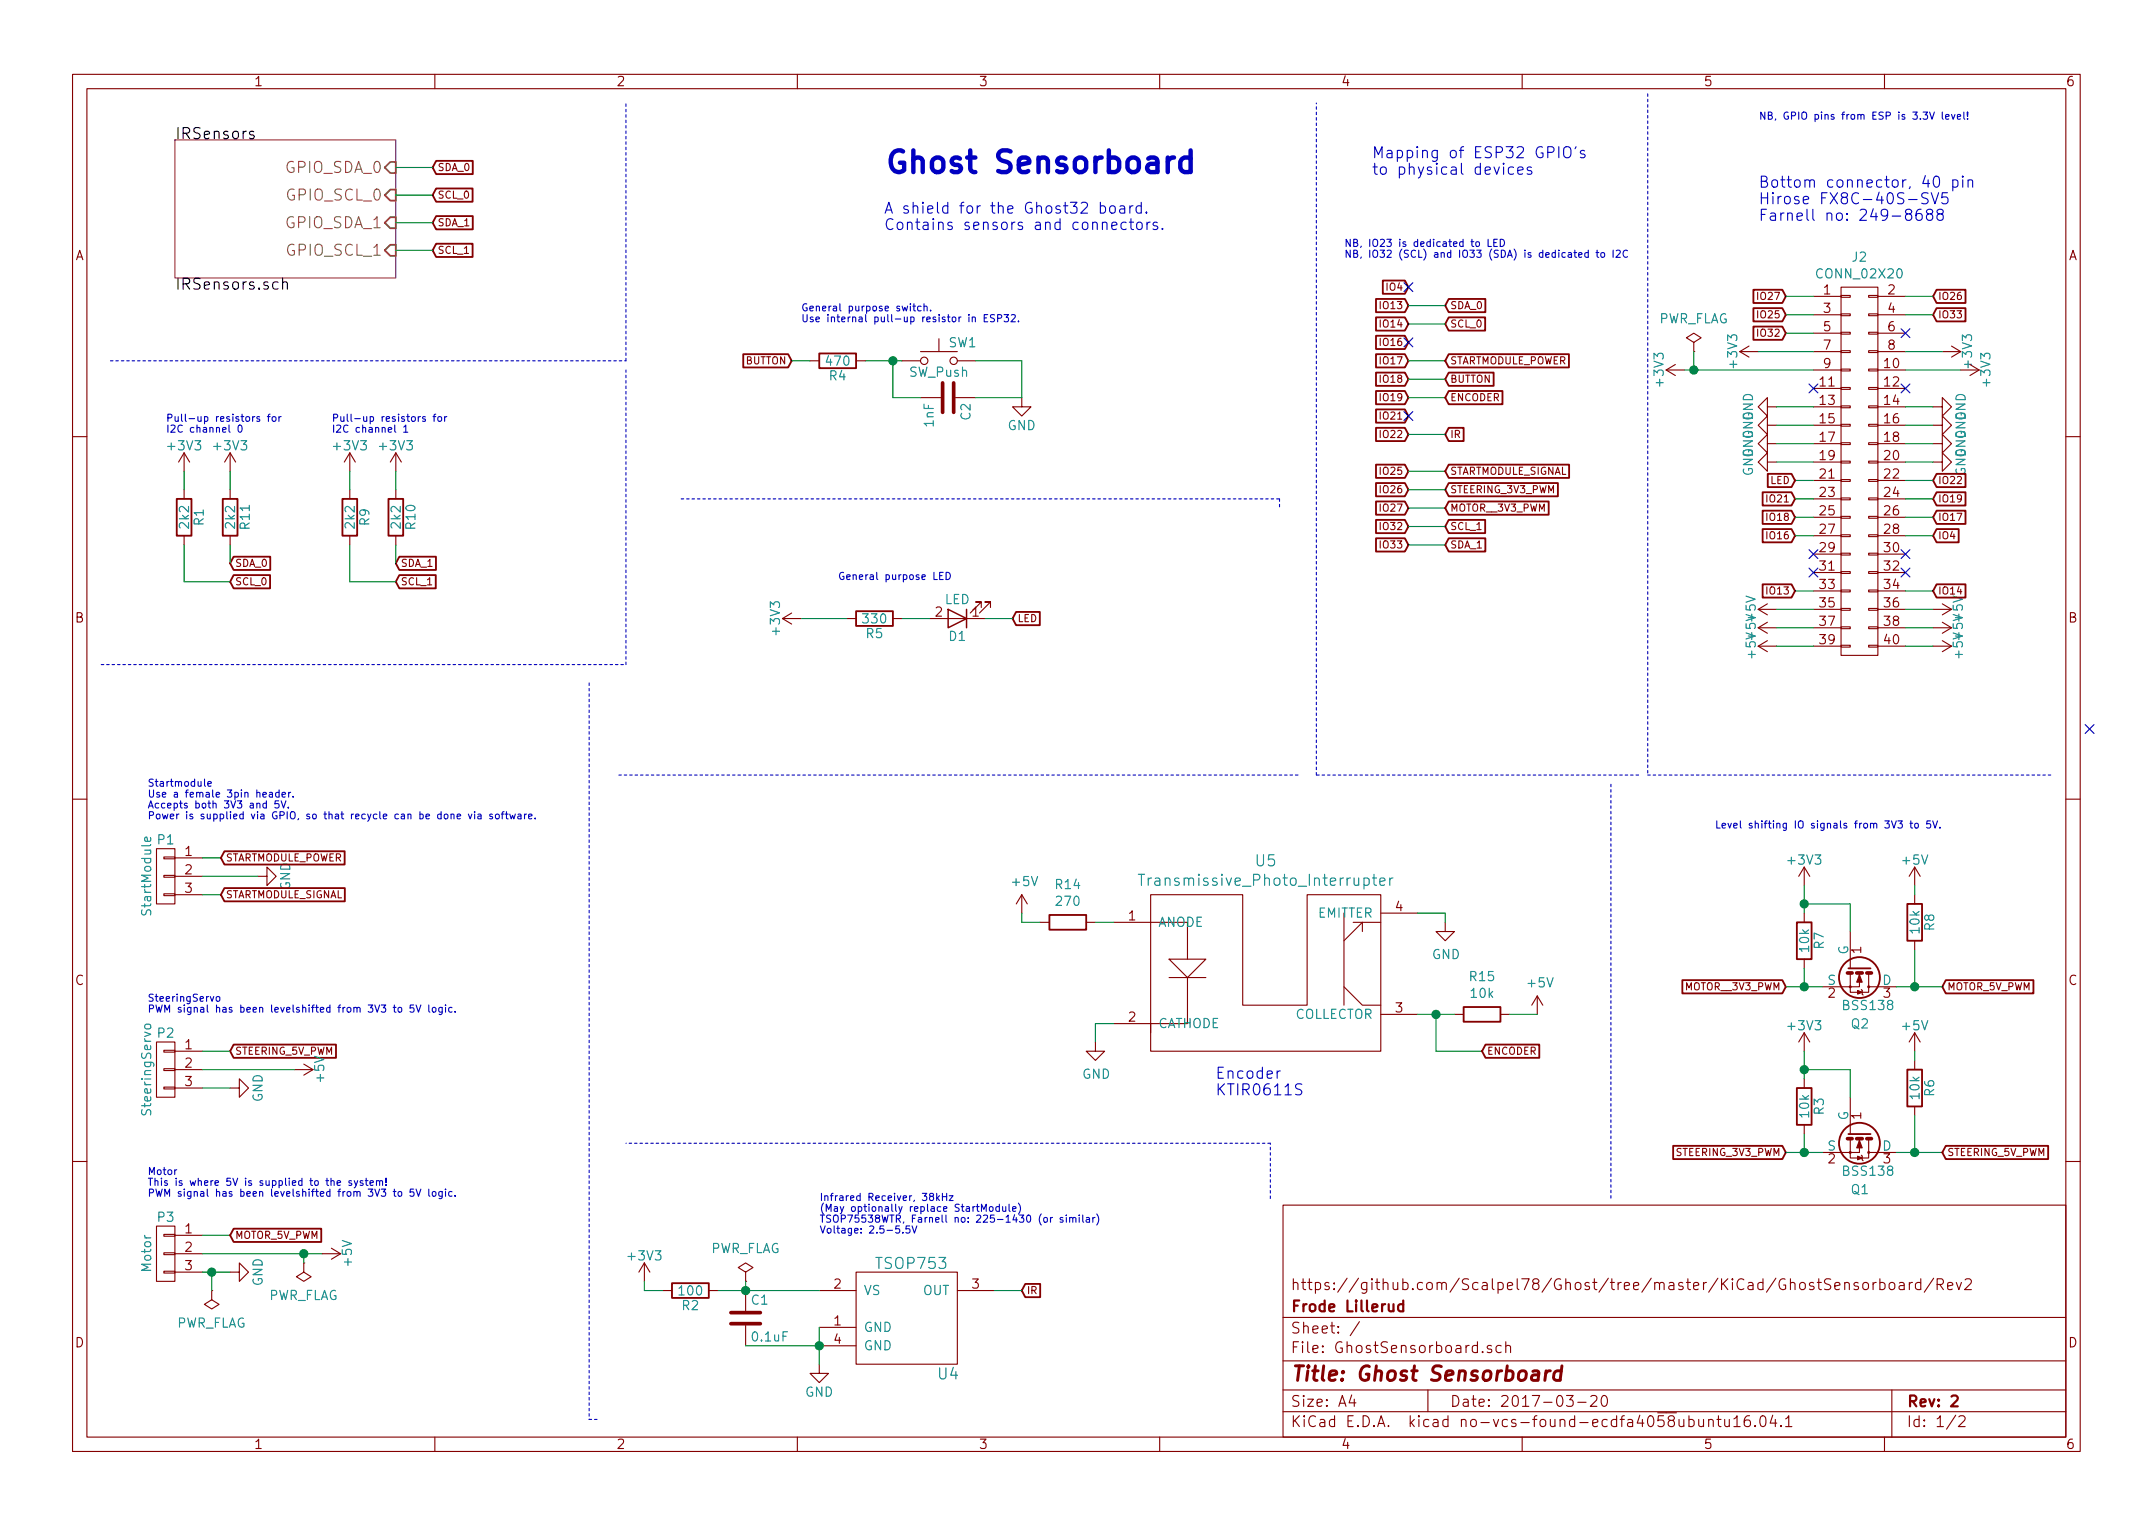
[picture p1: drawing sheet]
EESchema Schematic File Version 4
LIBS:GhostSensorboard-cache
EELAYER 26 0
EELAYER END
$Descr A4 11693 8268
encoding utf-8
Sheet 1 2
Title "Ghost Sensorboard"
Date "2017-03-20"
Rev "2"
Comp "Frode Lillerud"
Comment1 "https://github.com/Scalpel78/Ghost/tree/master/KiCad/GhostSensorboard/Rev2"
Comment2 ""
Comment3 ""
Comment4 ""
$EndDescr
Text Notes 4800 950  0    118  ~ 24
Ghost Sensorboard
Text Notes 4800 1250 0    59   ~ 0
A shield for the Ghost32 board.\nContains sensors and connectors.
$Comp
L GhostSensorboard-rescue:BSS138-RESCUE-GhostSensorboard Q1
U 1 1
P 10100 6150
F 0 "Q1" V 10400 6100 50  0000 L CNN
F 1 "BSS138" V 10300 6050 50  0000 L CNN
F 2 "TO_SOT_Packages_SMD:SOT-23" H 10300 6075 50  0001 L CIN
F 3 "" H 10100 6150 50  0000 L CNN
	1    10100 6150
	0    1    1    0   
$EndComp
$Comp
L GhostSensorboard-rescue:R-RESCUE-GhostSensorboard R3
U 1 1
P 9800 6000
F 0 "R3" V 9880 6000 50  0000 C CNN
F 1 "10k" V 9800 6000 50  0000 C CNN
F 2 "Resistors_SMD:R_0402" V 9730 6000 50  0001 C CNN
F 3 "" H 9800 6000 50  0000 C CNN
	1    9800 6000
	1    0    0    -1  
$EndComp
$Comp
L GhostSensorboard-rescue:R-RESCUE-GhostSensorboard R6
U 1 1
P 10400 5900
F 0 "R6" V 10480 5900 50  0000 C CNN
F 1 "10k" V 10400 5900 50  0000 C CNN
F 2 "Resistors_SMD:R_0402" V 10330 5900 50  0001 C CNN
F 3 "" H 10400 5900 50  0000 C CNN
	1    10400 5900
	1    0    0    -1  
$EndComp
Text GLabel 9700 6250 0    39   Input ~ 0
STEERING_3V3_PWM
$Comp
L GhostSensorboard-rescue:+3V3-RESCUE-GhostSensorboard #PWR01
U 1 1
P 9800 5700
F 0 "#PWR01" H 9800 5550 50  0001 C CNN
F 1 "+3V3" H 9800 5840 50  0000 C CNN
F 2 "" H 9800 5700 50  0000 C CNN
F 3 "" H 9800 5700 50  0000 C CNN
	1    9800 5700
	1    0    0    -1  
$EndComp
$Comp
L GhostSensorboard-rescue:+5V-RESCUE-GhostSensorboard #PWR02
U 1 1
P 10400 5700
F 0 "#PWR02" H 10400 5550 50  0001 C CNN
F 1 "+5V" H 10400 5840 50  0000 C CNN
F 2 "" H 10400 5700 50  0000 C CNN
F 3 "" H 10400 5700 50  0000 C CNN
	1    10400 5700
	1    0    0    -1  
$EndComp
$Comp
L GhostSensorboard-rescue:CONN_01X03-RESCUE-GhostSensorboard P2
U 1 1
P 900 5800
F 0 "P2" H 900 6000 50  0000 C CNN
F 1 "SteeringServo" V 1000 5800 50  0000 C CNN
F 2 "Pin_Headers:Pin_Header_Straight_1x03_Pitch2.54mm" H 900 5800 50  0001 C CNN
F 3 "" H 900 5800 50  0000 C CNN
	1    900  5800
	-1   0    0    -1  
$EndComp
Text Notes 10700 650  2    39   ~ 0
NB, GPIO pins from ESP is 3.3V level!
Text GLabel 1250 5700 2    39   Input ~ 0
STEERING_5V_PWM
$Comp
L GhostSensorboard-rescue:+5V-RESCUE-GhostSensorboard #PWR03
U 1 1
P 1600 5800
F 0 "#PWR03" H 1600 5650 50  0001 C CNN
F 1 "+5V" H 1600 5940 50  0000 C CNN
F 2 "" H 1600 5800 50  0000 C CNN
F 3 "" H 1600 5800 50  0000 C CNN
	1    1600 5800
	0    1    1    0   
$EndComp
$Comp
L GhostSensorboard-rescue:GND-RESCUE-GhostSensorboard #PWR04
U 1 1
P 1250 5900
F 0 "#PWR04" H 1250 5650 50  0001 C CNN
F 1 "GND" H 1250 5750 50  0000 C CNN
F 2 "" H 1250 5900 50  0000 C CNN
F 3 "" H 1250 5900 50  0000 C CNN
	1    1250 5900
	0    -1   -1   0   
$EndComp
Text Notes 800  4450 0    39   ~ 0
Startmodule\nUse a female 3pin header.\nAccepts both 3V3 and 5V.\nPower is supplied via GPIO, so that recycle can be done via software.
Wire Notes Line
	8950 500  8950 4200
Wire Notes Line
	8950 4200 11150 4200
Wire Wire Line
	9700 6250 9800 6250
Wire Wire Line
	9800 6150 9800 6250
Connection ~ 9800 6250
Wire Wire Line
	10300 6250 10400 6250
Wire Wire Line
	10400 6050 10400 6250
Connection ~ 10400 6250
Wire Wire Line
	10050 5950 10050 5800
Wire Wire Line
	10050 5800 9800 5800
Wire Wire Line
	9800 5700 9800 5800
Connection ~ 9800 5800
Wire Wire Line
	10400 5700 10400 5750
Text Notes 800  5500 0    39   ~ 0
SteeringServo\nPWM signal has been levelshifted from 3V3 to 5V logic.
$Comp
L GhostSensorboard-rescue:CONN_01X03-RESCUE-GhostSensorboard P1
U 1 1
P 900 4750
F 0 "P1" H 900 4950 50  0000 C CNN
F 1 "StartModule" V 1000 4750 50  0000 C CNN
F 2 "Pin_Headers:Pin_Header_Straight_1x03_Pitch2.54mm" H 900 4750 50  0001 C CNN
F 3 "" H 900 4750 50  0000 C CNN
	1    900  4750
	-1   0    0    -1  
$EndComp
$Comp
L GhostSensorboard-rescue:GND-RESCUE-GhostSensorboard #PWR05
U 1 1
P 1400 4750
F 0 "#PWR05" H 1400 4500 50  0001 C CNN
F 1 "GND" H 1400 4600 50  0000 C CNN
F 2 "" H 1400 4750 50  0000 C CNN
F 3 "" H 1400 4750 50  0000 C CNN
	1    1400 4750
	0    -1   -1   0   
$EndComp
Wire Wire Line
	1100 4650 1200 4650
Wire Wire Line
	1100 4750 1400 4750
Wire Wire Line
	1100 4850 1200 4850
Wire Wire Line
	1250 5700 1100 5700
Wire Wire Line
	1100 5800 1600 5800
Wire Wire Line
	1250 5900 1100 5900
$Comp
L GhostSensorboard-rescue:CONN_01X03-RESCUE-GhostSensorboard P3
U 1 1
P 900 6800
F 0 "P3" H 900 7000 50  0000 C CNN
F 1 "Motor" V 1000 6800 50  0000 C CNN
F 2 "Pin_Headers:Pin_Header_Straight_1x03_Pitch2.54mm" H 900 6800 50  0001 C CNN
F 3 "" H 900 6800 50  0000 C CNN
	1    900  6800
	-1   0    0    -1  
$EndComp
$Comp
L GhostSensorboard-rescue:GND-RESCUE-GhostSensorboard #PWR06
U 1 1
P 1250 6900
F 0 "#PWR06" H 1250 6650 50  0001 C CNN
F 1 "GND" H 1250 6750 50  0000 C CNN
F 2 "" H 1250 6900 50  0000 C CNN
F 3 "" H 1250 6900 50  0000 C CNN
	1    1250 6900
	0    -1   -1   0   
$EndComp
Text Notes 800  6500 0    39   ~ 0
Motor\nThis is where 5V is supplied to the system!\nPWM signal has been levelshifted from 3V3 to 5V logic.
Wire Wire Line
	1250 6700 1100 6700
Wire Wire Line
	1100 6800 1650 6800
Wire Wire Line
	1100 6900 1150 6900
$Comp
L GhostSensorboard-rescue:BSS138-RESCUE-GhostSensorboard Q2
U 1 1
P 10100 5250
F 0 "Q2" V 10400 5200 50  0000 L CNN
F 1 "BSS138" V 10300 5150 50  0000 L CNN
F 2 "TO_SOT_Packages_SMD:SOT-23" H 10300 5175 50  0001 L CIN
F 3 "" H 10100 5250 50  0000 L CNN
	1    10100 5250
	0    1    1    0   
$EndComp
$Comp
L GhostSensorboard-rescue:R-RESCUE-GhostSensorboard R7
U 1 1
P 9800 5100
F 0 "R7" V 9880 5100 50  0000 C CNN
F 1 "10k" V 9800 5100 50  0000 C CNN
F 2 "Resistors_SMD:R_0402" V 9730 5100 50  0001 C CNN
F 3 "" H 9800 5100 50  0000 C CNN
	1    9800 5100
	1    0    0    -1  
$EndComp
$Comp
L GhostSensorboard-rescue:R-RESCUE-GhostSensorboard R8
U 1 1
P 10400 5000
F 0 "R8" V 10480 5000 50  0000 C CNN
F 1 "10k" V 10400 5000 50  0000 C CNN
F 2 "Resistors_SMD:R_0402" V 10330 5000 50  0001 C CNN
F 3 "" H 10400 5000 50  0000 C CNN
	1    10400 5000
	1    0    0    -1  
$EndComp
Text GLabel 9700 5350 0    39   Input ~ 0
MOTOR__3V3_PWM
Text GLabel 10550 5350 2    39   Input ~ 0
MOTOR_5V_PWM
$Comp
L GhostSensorboard-rescue:+3V3-RESCUE-GhostSensorboard #PWR07
U 1 1
P 9800 4800
F 0 "#PWR07" H 9800 4650 50  0001 C CNN
F 1 "+3V3" H 9800 4940 50  0000 C CNN
F 2 "" H 9800 4800 50  0000 C CNN
F 3 "" H 9800 4800 50  0000 C CNN
	1    9800 4800
	1    0    0    -1  
$EndComp
$Comp
L GhostSensorboard-rescue:+5V-RESCUE-GhostSensorboard #PWR08
U 1 1
P 10400 4800
F 0 "#PWR08" H 10400 4650 50  0001 C CNN
F 1 "+5V" H 10400 4940 50  0000 C CNN
F 2 "" H 10400 4800 50  0000 C CNN
F 3 "" H 10400 4800 50  0000 C CNN
	1    10400 4800
	1    0    0    -1  
$EndComp
Wire Wire Line
	9700 5350 9800 5350
Wire Wire Line
	9800 5250 9800 5350
Connection ~ 9800 5350
Wire Wire Line
	10300 5350 10400 5350
Wire Wire Line
	10400 5150 10400 5350
Connection ~ 10400 5350
Wire Wire Line
	10050 5050 10050 4900
Wire Wire Line
	10050 4900 9800 4900
Wire Wire Line
	9800 4800 9800 4900
Connection ~ 9800 4900
Wire Wire Line
	10400 4800 10400 4850
Text Notes 10550 4500 2    39   ~ 0
Level shifting IO signals from 3V3 to 5V.
Text GLabel 1200 4850 2    39   Input ~ 0
STARTMODULE_SIGNAL
$Comp
L GhostSensorboard-rescue:SW_Push-RESCUE-GhostSensorboard SW1
U 1 1
P 5100 1950
F 0 "SW1" H 5150 2050 50  0000 L CNN
F 1 "SW_Push" H 5100 1890 50  0000 C CNN
F 2 "Buttons_Switches_SMD:SW_SPST_EVQP2" H 5100 2150 50  0001 C CNN
F 3 "" H 5100 2150 50  0000 C CNN
	1    5100 1950
	1    0    0    -1  
$EndComp
Text GLabel 4300 1950 0    39   Input ~ 0
BUTTON
$Comp
L GhostSensorboard-rescue:GND-RESCUE-GhostSensorboard #PWR09
U 1 1
P 5550 2150
F 0 "#PWR09" H 5550 1900 50  0001 C CNN
F 1 "GND" H 5550 2000 50  0000 C CNN
F 2 "" H 5550 2150 50  0000 C CNN
F 3 "" H 5550 2150 50  0000 C CNN
	1    5550 2150
	1    0    0    -1  
$EndComp
Wire Wire Line
	4700 1950 4850 1950
Wire Wire Line
	5550 1950 5550 2150
Text Notes 4350 1750 0    39   ~ 0
General purpose switch.\nUse internal pull-up resistor in ESP32.
$Comp
L GhostSensorboard-rescue:PWR_FLAG-RESCUE-GhostSensorboard #FLG010
U 1 1
P 1650 6850
F 0 "#FLG010" H 1650 6945 50  0001 C CNN
F 1 "PWR_FLAG" H 1650 7030 50  0000 C CNN
F 2 "" H 1650 6850 50  0000 C CNN
F 3 "" H 1650 6850 50  0000 C CNN
	1    1650 6850
	-1   0    0    1   
$EndComp
$Comp
L GhostSensorboard-rescue:PWR_FLAG-RESCUE-GhostSensorboard #FLG011
U 1 1
P 1150 7000
F 0 "#FLG011" H 1150 7095 50  0001 C CNN
F 1 "PWR_FLAG" H 1150 7180 50  0000 C CNN
F 2 "" H 1150 7000 50  0000 C CNN
F 3 "" H 1150 7000 50  0000 C CNN
	1    1150 7000
	-1   0    0    1   
$EndComp
$Comp
L NorBot:TSOP753 U4
U 1 1
P 4900 7100
F 0 "U4" H 5150 6750 60  0000 C CNN
F 1 "TSOP753" H 4950 7350 60  0000 C CNN
F 2 "NorBotKiCadFootprints:TSOP75x" H 4850 7250 60  0001 C CNN
F 3 "" H 4850 7250 60  0001 C CNN
	1    4900 7100
	1    0    0    -1  
$EndComp
$Comp
L GhostSensorboard-rescue:C-RESCUE-GhostSensorboard C1
U 1 1
P 4050 7150
F 0 "C1" H 4075 7250 50  0000 L CNN
F 1 "0.1uF" H 4075 7050 50  0000 L CNN
F 2 "Capacitors_SMD:C_0603" H 4088 7000 50  0001 C CNN
F 3 "" H 4050 7150 50  0000 C CNN
	1    4050 7150
	1    0    0    -1  
$EndComp
$Comp
L GhostSensorboard-rescue:R-RESCUE-GhostSensorboard R2
U 1 1
P 3750 7000
F 0 "R2" V 3830 7000 50  0000 C CNN
F 1 "100" V 3750 7000 50  0000 C CNN
F 2 "Resistors_SMD:R_0402" V 3680 7000 50  0001 C CNN
F 3 "" H 3750 7000 50  0000 C CNN
	1    3750 7000
	0    1    1    0   
$EndComp
$Comp
L GhostSensorboard-rescue:+3V3-RESCUE-GhostSensorboard #PWR012
U 1 1
P 3500 6950
F 0 "#PWR012" H 3500 6800 50  0001 C CNN
F 1 "+3V3" H 3500 7090 50  0000 C CNN
F 2 "" H 3500 6950 50  0000 C CNN
F 3 "" H 3500 6950 50  0000 C CNN
	1    3500 6950
	1    0    0    -1  
$EndComp
Wire Wire Line
	3500 6950 3500 7000
Wire Wire Line
	3900 7000 4050 7000
Connection ~ 4050 7000
Text GLabel 5550 7000 2    39   Input ~ 0
IR
Wire Wire Line
	5550 7000 5400 7000
Wire Wire Line
	3500 7000 3600 7000
Text Notes 4450 6700 0    39   ~ 0
Infrared Receiver, 38kHz\n(May optionally replace StartModule)\nTSOP75538WTR, Farnell no: 225-1430 (or similar)\nVoltage: 2.5-5.5V
Text GLabel 2150 3050 2    39   Input ~ 0
SDA_1
Text GLabel 2150 3150 2    39   Input ~ 0
SCL_1
$Comp
L GhostSensorboard-rescue:+3V3-RESCUE-GhostSensorboard #PWR013
U 1 1
P 1900 2550
F 0 "#PWR013" H 1900 2400 50  0001 C CNN
F 1 "+3V3" H 1900 2690 50  0000 C CNN
F 2 "" H 1900 2550 50  0000 C CNN
F 3 "" H 1900 2550 50  0000 C CNN
	1    1900 2550
	1    0    0    -1  
$EndComp
$Comp
L GhostSensorboard-rescue:R-RESCUE-GhostSensorboard R9
U 1 1
P 1900 2800
F 0 "R9" V 1980 2800 50  0000 C CNN
F 1 "2k2" V 1900 2800 50  0000 C CNN
F 2 "Resistors_SMD:R_0402" V 1830 2800 50  0001 C CNN
F 3 "" H 1900 2800 50  0000 C CNN
	1    1900 2800
	1    0    0    -1  
$EndComp
$Comp
L GhostSensorboard-rescue:R-RESCUE-GhostSensorboard R10
U 1 1
P 2150 2800
F 0 "R10" V 2230 2800 50  0000 C CNN
F 1 "2k2" V 2150 2800 50  0000 C CNN
F 2 "Resistors_SMD:R_0402" V 2080 2800 50  0001 C CNN
F 3 "" H 2150 2800 50  0000 C CNN
	1    2150 2800
	1    0    0    -1  
$EndComp
$Comp
L GhostSensorboard-rescue:+3V3-RESCUE-GhostSensorboard #PWR014
U 1 1
P 2150 2550
F 0 "#PWR014" H 2150 2400 50  0001 C CNN
F 1 "+3V3" H 2150 2690 50  0000 C CNN
F 2 "" H 2150 2550 50  0000 C CNN
F 3 "" H 2150 2550 50  0000 C CNN
	1    2150 2550
	1    0    0    -1  
$EndComp
Wire Wire Line
	2150 3050 2150 2950
Wire Wire Line
	2150 2650 2150 2550
Wire Wire Line
	1900 2550 1900 2650
Wire Wire Line
	1900 2950 1900 3150
Wire Wire Line
	1900 3150 2150 3150
Text Notes 1800 2350 0    39   ~ 0
Pull-up resistors for \nI2C channel 1
$Comp
L GhostSensorboard-rescue:LED-RESCUE-GhostSensorboard D1
U 1 1
P 5200 3350
F 0 "D1" H 5200 3450 50  0000 C CNN
F 1 "LED" H 5200 3250 50  0000 C CNN
F 2 "LEDs:LED_0805" H 5200 3350 50  0001 C CNN
F 3 "" H 5200 3350 50  0000 C CNN
	1    5200 3350
	-1   0    0    1   
$EndComp
$Comp
L GhostSensorboard-rescue:R-RESCUE-GhostSensorboard R5
U 1 1
P 4750 3350
F 0 "R5" V 4830 3350 50  0000 C CNN
F 1 "330" V 4750 3350 50  0000 C CNN
F 2 "Resistors_SMD:R_0402" V 4680 3350 50  0001 C CNN
F 3 "" H 4750 3350 50  0000 C CNN
	1    4750 3350
	0    1    1    0   
$EndComp
Text GLabel 5500 3350 2    39   Input ~ 0
LED
Wire Wire Line
	5500 3350 5350 3350
Text Notes 4550 3150 0    39   ~ 0
General purpose LED
Wire Wire Line
	5050 3350 4900 3350
Wire Wire Line
	4600 3350 4350 3350
$Comp
L GhostSensorboard-rescue:C-RESCUE-GhostSensorboard C2
U 1 1
P 5150 2150
F 0 "C2" H 5175 2250 50  0000 L CNN
F 1 "1nF" H 5175 2050 50  0000 L CNN
F 2 "Capacitors_SMD:C_0603" H 5188 2000 50  0001 C CNN
F 3 "" H 5150 2150 50  0000 C CNN
	1    5150 2150
	0    1    1    0   
$EndComp
Wire Wire Line
	5000 2150 4850 2150
Wire Wire Line
	4850 2150 4850 1950
Connection ~ 4850 1950
$Comp
L GhostSensorboard-rescue:R-RESCUE-GhostSensorboard R4
U 1 1
P 4550 1950
F 0 "R4" V 4630 1950 50  0000 C CNN
F 1 "470" V 4550 1950 50  0000 C CNN
F 2 "Resistors_SMD:R_0402" V 4480 1950 50  0001 C CNN
F 3 "" H 4550 1950 50  0000 C CNN
	1    4550 1950
	0    1    1    0   
$EndComp
Wire Wire Line
	5550 2150 5300 2150
Wire Wire Line
	5550 1950 5300 1950
Wire Wire Line
	4400 1950 4300 1950
$Comp
L GhostSensorboard-rescue:GND-RESCUE-GhostSensorboard #PWR015
U 1 1
P 4450 7400
F 0 "#PWR015" H 4450 7150 50  0001 C CNN
F 1 "GND" H 4450 7250 50  0000 C CNN
F 2 "" H 4450 7400 50  0000 C CNN
F 3 "" H 4450 7400 50  0000 C CNN
	1    4450 7400
	1    0    0    -1  
$EndComp
Wire Wire Line
	4450 7200 4450 7300
Connection ~ 4450 7300
Wire Wire Line
	4050 7300 4450 7300
Wire Wire Line
	1150 7000 1150 6900
Connection ~ 1150 6900
Wire Wire Line
	1650 6850 1650 6800
Connection ~ 1650 6800
$Comp
L GhostSensorboard-rescue:PWR_FLAG-RESCUE-GhostSensorboard #FLG016
U 1 1
P 4050 6950
F 0 "#FLG016" H 4050 7045 50  0001 C CNN
F 1 "PWR_FLAG" H 4050 7130 50  0000 C CNN
F 2 "" H 4050 6950 50  0000 C CNN
F 3 "" H 4050 6950 50  0000 C CNN
	1    4050 6950
	1    0    0    -1  
$EndComp
Wire Wire Line
	4050 6950 4050 7000
NoConn ~ 11350 3950
Text GLabel 1200 4650 2    39   Input ~ 0
STARTMODULE_POWER
$Sheet
S 950  750  1200 750 
U 58C865A6
F0 "IRSensors" 60
F1 "IRSensors.sch" 60
F2 "GPIO_SDA_0" I R 2150 900 60 
F3 "GPIO_SCL_0" I R 2150 1050 60 
F4 "GPIO_SDA_1" I R 2150 1200 60 
F5 "GPIO_SCL_1" I R 2150 1350 60 
$EndSheet
Text GLabel 2350 900  2    39   Input ~ 0
SDA_0
Text GLabel 2350 1050 2    39   Input ~ 0
SCL_0
Text GLabel 2350 1350 2    39   Input ~ 0
SCL_1
Text GLabel 2350 1200 2    39   Input ~ 0
SDA_1
Wire Wire Line
	2350 900  2150 900 
Wire Wire Line
	2150 1050 2350 1050
Wire Wire Line
	2350 1200 2150 1200
Wire Wire Line
	2150 1350 2350 1350
Text GLabel 1250 3050 2    39   Input ~ 0
SDA_0
Text GLabel 1250 3150 2    39   Input ~ 0
SCL_0
$Comp
L GhostSensorboard-rescue:+3V3-RESCUE-GhostSensorboard #PWR017
U 1 1
P 1000 2550
F 0 "#PWR017" H 1000 2400 50  0001 C CNN
F 1 "+3V3" H 1000 2690 50  0000 C CNN
F 2 "" H 1000 2550 50  0000 C CNN
F 3 "" H 1000 2550 50  0000 C CNN
	1    1000 2550
	1    0    0    -1  
$EndComp
$Comp
L GhostSensorboard-rescue:R-RESCUE-GhostSensorboard R1
U 1 1
P 1000 2800
F 0 "R1" V 1080 2800 50  0000 C CNN
F 1 "2k2" V 1000 2800 50  0000 C CNN
F 2 "Resistors_SMD:R_0402" V 930 2800 50  0001 C CNN
F 3 "" H 1000 2800 50  0000 C CNN
	1    1000 2800
	1    0    0    -1  
$EndComp
$Comp
L GhostSensorboard-rescue:R-RESCUE-GhostSensorboard R11
U 1 1
P 1250 2800
F 0 "R11" V 1330 2800 50  0000 C CNN
F 1 "2k2" V 1250 2800 50  0000 C CNN
F 2 "Resistors_SMD:R_0402" V 1180 2800 50  0001 C CNN
F 3 "" H 1250 2800 50  0000 C CNN
	1    1250 2800
	1    0    0    -1  
$EndComp
$Comp
L GhostSensorboard-rescue:+3V3-RESCUE-GhostSensorboard #PWR018
U 1 1
P 1250 2550
F 0 "#PWR018" H 1250 2400 50  0001 C CNN
F 1 "+3V3" H 1250 2690 50  0000 C CNN
F 2 "" H 1250 2550 50  0000 C CNN
F 3 "" H 1250 2550 50  0000 C CNN
	1    1250 2550
	1    0    0    -1  
$EndComp
Wire Wire Line
	1250 3050 1250 2950
Wire Wire Line
	1250 2650 1250 2550
Wire Wire Line
	1000 2550 1000 2650
Wire Wire Line
	1000 2950 1000 3150
Wire Wire Line
	1000 3150 1250 3150
Text Notes 900  2350 0    39   ~ 0
Pull-up resistors for \nI2C channel 0
$Comp
L GhostSensorboard-rescue:+5V-RESCUE-GhostSensorboard #PWR019
U 1 1
P 1750 6800
F 0 "#PWR019" H 1750 6650 50  0001 C CNN
F 1 "+5V" H 1750 6940 50  0000 C CNN
F 2 "" H 1750 6800 50  0000 C CNN
F 3 "" H 1750 6800 50  0000 C CNN
	1    1750 6800
	0    1    1    0   
$EndComp
Text GLabel 9700 1800 0    39   Input ~ 0
IO32
$Comp
L GhostSensorboard-rescue:CONN_02X20-RESCUE-GhostSensorboard J2
U 1 1
P 10100 2550
F 0 "J2" H 10100 3715 50  0000 C CNN
F 1 "CONN_02X20" H 10100 3624 50  0000 C CNN
F 2 "hrs-fx8c:hrs-fx8c-40s-sv5" H 10100 1600 50  0001 C CNN
F 3 "" H 10100 1600 50  0001 C CNN
	1    10100 2550
	1    0    0    -1  
$EndComp
$Comp
L NorBot:Transmissive_Photo_Interrupter U5
U 1 1
P 6800 5400
F 0 "U5" H 6875 6137 60  0000 C CNN
F 1 "Transmissive_Photo_Interrupter" H 6875 6031 60  0000 C CNN
F 2 "Pin_Headers:Pin_Header_Straight_1x04_Pitch2.54mm" H 6800 5400 60  0001 C CNN
F 3 "" H 6800 5400 60  0000 C CNN
	1    6800 5400
	1    0    0    -1  
$EndComp
$Comp
L GhostSensorboard-rescue:GND-RESCUE-GhostSensorboard #PWR020
U 1 1
P 5950 5650
F 0 "#PWR020" H 5950 5400 50  0001 C CNN
F 1 "GND" H 5955 5477 50  0000 C CNN
F 2 "" H 5950 5650 50  0001 C CNN
F 3 "" H 5950 5650 50  0001 C CNN
	1    5950 5650
	1    0    0    -1  
$EndComp
$Comp
L GhostSensorboard-rescue:+5V-RESCUE-GhostSensorboard #PWR021
U 1 1
P 5550 4950
F 0 "#PWR021" H 5550 4800 50  0001 C CNN
F 1 "+5V" H 5565 5123 50  0000 C CNN
F 2 "" H 5550 4950 50  0001 C CNN
F 3 "" H 5550 4950 50  0001 C CNN
	1    5550 4950
	1    0    0    -1  
$EndComp
$Comp
L GhostSensorboard-rescue:R-RESCUE-GhostSensorboard R14
U 1 1
P 5800 5000
F 0 "R14" V 5593 5000 50  0000 C CNN
F 1 "270" V 5684 5000 50  0000 C CNN
F 2 "Resistors_SMD:R_0402" V 5730 5000 50  0001 C CNN
F 3 "" H 5800 5000 50  0001 C CNN
	1    5800 5000
	0    1    1    0   
$EndComp
$Comp
L GhostSensorboard-rescue:GND-RESCUE-GhostSensorboard #PWR022
U 1 1
P 7850 5000
F 0 "#PWR022" H 7850 4750 50  0001 C CNN
F 1 "GND" H 7855 4827 50  0000 C CNN
F 2 "" H 7850 5000 50  0001 C CNN
F 3 "" H 7850 5000 50  0001 C CNN
	1    7850 5000
	1    0    0    -1  
$EndComp
$Comp
L GhostSensorboard-rescue:R-RESCUE-GhostSensorboard R15
U 1 1
P 8050 5500
F 0 "R15" V 7843 5500 50  0000 C CNN
F 1 "10k" V 7934 5500 50  0000 C CNN
F 2 "Resistors_SMD:R_0402" V 7980 5500 50  0001 C CNN
F 3 "" H 8050 5500 50  0001 C CNN
	1    8050 5500
	0    1    1    0   
$EndComp
$Comp
L GhostSensorboard-rescue:+5V-RESCUE-GhostSensorboard #PWR023
U 1 1
P 8350 5500
F 0 "#PWR023" H 8350 5350 50  0001 C CNN
F 1 "+5V" H 8365 5673 50  0000 C CNN
F 2 "" H 8350 5500 50  0001 C CNN
F 3 "" H 8350 5500 50  0001 C CNN
	1    8350 5500
	1    0    0    -1  
$EndComp
Wire Wire Line
	7700 4950 7850 4950
Wire Wire Line
	7850 4950 7850 5000
Wire Wire Line
	7700 5500 7800 5500
Wire Wire Line
	8200 5500 8350 5500
Wire Wire Line
	8050 5700 7800 5700
Wire Wire Line
	7800 5700 7800 5500
Connection ~ 7800 5500
Wire Wire Line
	6050 5550 5950 5550
Wire Wire Line
	5950 5550 5950 5650
Wire Wire Line
	6050 5000 5950 5000
Wire Wire Line
	5650 5000 5550 5000
Wire Wire Line
	5550 5000 5550 4950
Text Notes 6600 5950 0    60   ~ 0
Encoder\nKTIR0611S
$Comp
L GhostSensorboard-rescue:GND-RESCUE-GhostSensorboard #PWR024
U 1 1
P 9650 2300
F 0 "#PWR024" H 9650 2050 50  0001 C CNN
F 1 "GND" H 9650 2150 50  0000 C CNN
F 2 "" H 9650 2300 50  0000 C CNN
F 3 "" H 9650 2300 50  0000 C CNN
	1    9650 2300
	0    1    1    0   
$EndComp
$Comp
L GhostSensorboard-rescue:+3V3-RESCUE-GhostSensorboard #PWR025
U 1 1
P 9550 1900
F 0 "#PWR025" H 9550 1750 50  0001 C CNN
F 1 "+3V3" H 9550 2040 50  0000 C CNN
F 2 "" H 9550 1900 50  0000 C CNN
F 3 "" H 9550 1900 50  0000 C CNN
	1    9550 1900
	0    -1   -1   0   
$EndComp
$Comp
L GhostSensorboard-rescue:+5V-RESCUE-GhostSensorboard #PWR026
U 1 1
P 9650 3300
F 0 "#PWR026" H 9650 3150 50  0001 C CNN
F 1 "+5V" H 9650 3440 50  0000 C CNN
F 2 "" H 9650 3300 50  0000 C CNN
F 3 "" H 9650 3300 50  0000 C CNN
	1    9650 3300
	0    -1   -1   0   
$EndComp
Text Notes 9550 1200 0    60   ~ 0
Bottom connector, 40 pin\nHirose FX8C-40S-SV5\nFarnell no: 249-8688
$Comp
L GhostSensorboard-rescue:+3V3-RESCUE-GhostSensorboard #PWR027
U 1 1
P 9150 2000
F 0 "#PWR027" H 9150 1850 50  0001 C CNN
F 1 "+3V3" H 9150 2140 50  0000 C CNN
F 2 "" H 9150 2000 50  0000 C CNN
F 3 "" H 9150 2000 50  0000 C CNN
	1    9150 2000
	0    -1   -1   0   
$EndComp
$Comp
L GhostSensorboard-rescue:+3V3-RESCUE-GhostSensorboard #PWR028
U 1 1
P 10550 1900
F 0 "#PWR028" H 10550 1750 50  0001 C CNN
F 1 "+3V3" H 10550 2040 50  0000 C CNN
F 2 "" H 10550 1900 50  0000 C CNN
F 3 "" H 10550 1900 50  0000 C CNN
	1    10550 1900
	0    1    1    0   
$EndComp
$Comp
L GhostSensorboard-rescue:+3V3-RESCUE-GhostSensorboard #PWR029
U 1 1
P 10650 2000
F 0 "#PWR029" H 10650 1850 50  0001 C CNN
F 1 "+3V3" H 10650 2140 50  0000 C CNN
F 2 "" H 10650 2000 50  0000 C CNN
F 3 "" H 10650 2000 50  0000 C CNN
	1    10650 2000
	0    1    1    0   
$EndComp
$Comp
L GhostSensorboard-rescue:+5V-RESCUE-GhostSensorboard #PWR030
U 1 1
P 9650 3400
F 0 "#PWR030" H 9650 3250 50  0001 C CNN
F 1 "+5V" H 9650 3540 50  0000 C CNN
F 2 "" H 9650 3400 50  0000 C CNN
F 3 "" H 9650 3400 50  0000 C CNN
	1    9650 3400
	0    -1   -1   0   
$EndComp
$Comp
L GhostSensorboard-rescue:+5V-RESCUE-GhostSensorboard #PWR031
U 1 1
P 9650 3500
F 0 "#PWR031" H 9650 3350 50  0001 C CNN
F 1 "+5V" H 9650 3640 50  0000 C CNN
F 2 "" H 9650 3500 50  0000 C CNN
F 3 "" H 9650 3500 50  0000 C CNN
	1    9650 3500
	0    -1   -1   0   
$EndComp
$Comp
L GhostSensorboard-rescue:+5V-RESCUE-GhostSensorboard #PWR032
U 1 1
P 10500 3300
F 0 "#PWR032" H 10500 3150 50  0001 C CNN
F 1 "+5V" H 10500 3440 50  0000 C CNN
F 2 "" H 10500 3300 50  0000 C CNN
F 3 "" H 10500 3300 50  0000 C CNN
	1    10500 3300
	0    1    1    0   
$EndComp
$Comp
L GhostSensorboard-rescue:+5V-RESCUE-GhostSensorboard #PWR033
U 1 1
P 10500 3400
F 0 "#PWR033" H 10500 3250 50  0001 C CNN
F 1 "+5V" H 10500 3540 50  0000 C CNN
F 2 "" H 10500 3400 50  0000 C CNN
F 3 "" H 10500 3400 50  0000 C CNN
	1    10500 3400
	0    1    1    0   
$EndComp
$Comp
L GhostSensorboard-rescue:+5V-RESCUE-GhostSensorboard #PWR034
U 1 1
P 10500 3500
F 0 "#PWR034" H 10500 3350 50  0001 C CNN
F 1 "+5V" H 10500 3640 50  0000 C CNN
F 2 "" H 10500 3500 50  0000 C CNN
F 3 "" H 10500 3500 50  0000 C CNN
	1    10500 3500
	0    1    1    0   
$EndComp
$Comp
L GhostSensorboard-rescue:GND-RESCUE-GhostSensorboard #PWR035
U 1 1
P 9650 2400
F 0 "#PWR035" H 9650 2150 50  0001 C CNN
F 1 "GND" H 9650 2250 50  0000 C CNN
F 2 "" H 9650 2400 50  0000 C CNN
F 3 "" H 9650 2400 50  0000 C CNN
	1    9650 2400
	0    1    1    0   
$EndComp
$Comp
L GhostSensorboard-rescue:GND-RESCUE-GhostSensorboard #PWR036
U 1 1
P 9650 2500
F 0 "#PWR036" H 9650 2250 50  0001 C CNN
F 1 "GND" H 9650 2350 50  0000 C CNN
F 2 "" H 9650 2500 50  0000 C CNN
F 3 "" H 9650 2500 50  0000 C CNN
	1    9650 2500
	0    1    1    0   
$EndComp
$Comp
L GhostSensorboard-rescue:GND-RESCUE-GhostSensorboard #PWR037
U 1 1
P 10500 2300
F 0 "#PWR037" H 10500 2050 50  0001 C CNN
F 1 "GND" H 10500 2150 50  0000 C CNN
F 2 "" H 10500 2300 50  0000 C CNN
F 3 "" H 10500 2300 50  0000 C CNN
	1    10500 2300
	0    -1   -1   0   
$EndComp
$Comp
L GhostSensorboard-rescue:GND-RESCUE-GhostSensorboard #PWR038
U 1 1
P 10500 2400
F 0 "#PWR038" H 10500 2150 50  0001 C CNN
F 1 "GND" H 10500 2250 50  0000 C CNN
F 2 "" H 10500 2400 50  0000 C CNN
F 3 "" H 10500 2400 50  0000 C CNN
	1    10500 2400
	0    -1   -1   0   
$EndComp
$Comp
L GhostSensorboard-rescue:GND-RESCUE-GhostSensorboard #PWR039
U 1 1
P 10500 2500
F 0 "#PWR039" H 10500 2250 50  0001 C CNN
F 1 "GND" H 10500 2350 50  0000 C CNN
F 2 "" H 10500 2500 50  0000 C CNN
F 3 "" H 10500 2500 50  0000 C CNN
	1    10500 2500
	0    -1   -1   0   
$EndComp
Wire Wire Line
	9850 2300 9650 2300
Wire Wire Line
	9850 2400 9650 2400
Wire Wire Line
	9650 2500 9850 2500
Wire Wire Line
	9550 1900 9850 1900
Wire Wire Line
	9850 2000 9200 2000
Wire Wire Line
	10550 1900 10350 1900
Wire Wire Line
	10350 2000 10650 2000
Wire Wire Line
	10500 2300 10350 2300
Wire Wire Line
	10350 2400 10500 2400
Wire Wire Line
	10500 2500 10350 2500
Wire Wire Line
	9650 3300 9850 3300
Wire Wire Line
	9850 3400 9650 3400
Wire Wire Line
	9650 3500 9850 3500
Wire Wire Line
	10500 3300 10350 3300
Wire Wire Line
	10350 3400 10500 3400
Wire Wire Line
	10500 3500 10350 3500
Text GLabel 9700 1600 0    39   Input ~ 0
IO27
Text GLabel 9700 1700 0    39   Input ~ 0
IO25
Wire Wire Line
	9850 1600 9700 1600
Wire Wire Line
	9700 1700 9850 1700
Text GLabel 7650 2750 0    39   Input ~ 0
IO27
Wire Wire Line
	7850 2750 7650 2750
Text Notes 7450 950  0    60   ~ 0
Mapping of ESP32 GPIO's \nto physical devices
Wire Notes Line
	8900 4200 7150 4200
Wire Notes Line
	7150 4200 7150 550 
Text GLabel 7650 2550 0    39   Input ~ 0
IO25
Wire Wire Line
	7850 2550 7650 2550
Wire Wire Line
	9850 1800 9700 1800
Text GLabel 10500 1600 2    39   Input ~ 0
IO26
Text GLabel 10500 1700 2    39   Input ~ 0
IO33
NoConn ~ 10350 1800
NoConn ~ 10350 2100
NoConn ~ 9850 2100
$Comp
L GhostSensorboard-rescue:GND-RESCUE-GhostSensorboard #PWR040
U 1 1
P 9650 2200
F 0 "#PWR040" H 9650 1950 50  0001 C CNN
F 1 "GND" H 9650 2050 50  0000 C CNN
F 2 "" H 9650 2200 50  0000 C CNN
F 3 "" H 9650 2200 50  0000 C CNN
	1    9650 2200
	0    1    1    0   
$EndComp
$Comp
L GhostSensorboard-rescue:GND-RESCUE-GhostSensorboard #PWR041
U 1 1
P 10500 2200
F 0 "#PWR041" H 10500 1950 50  0001 C CNN
F 1 "GND" H 10500 2050 50  0000 C CNN
F 2 "" H 10500 2200 50  0000 C CNN
F 3 "" H 10500 2200 50  0000 C CNN
	1    10500 2200
	0    -1   -1   0   
$EndComp
Wire Wire Line
	9850 2200 9650 2200
Wire Wire Line
	10350 2200 10500 2200
Text GLabel 9750 2700 0    39   Input ~ 0
IO21
Text GLabel 9750 2800 0    39   Input ~ 0
IO18
Text GLabel 9750 2900 0    39   Input ~ 0
IO16
NoConn ~ 9850 3000
NoConn ~ 9850 3100
Text GLabel 9750 3200 0    39   Input ~ 0
IO13
Wire Wire Line
	9850 2600 9750 2600
Wire Wire Line
	9750 2700 9850 2700
Wire Wire Line
	9850 2800 9750 2800
Wire Wire Line
	9750 2900 9850 2900
Wire Wire Line
	9850 3200 9750 3200
Text GLabel 10500 2600 2    39   Input ~ 0
IO22
Text GLabel 10500 2700 2    39   Input ~ 0
IO19
Text GLabel 10500 2800 2    39   Input ~ 0
IO17
Text GLabel 10500 2900 2    39   Input ~ 0
IO4
Text GLabel 10500 3200 2    39   Input ~ 0
IO14
NoConn ~ 10350 3000
NoConn ~ 10350 3100
Wire Wire Line
	10500 3200 10350 3200
Wire Wire Line
	10500 2600 10350 2600
Wire Wire Line
	10350 2700 10500 2700
Wire Wire Line
	10500 2800 10350 2800
Wire Wire Line
	10350 2900 10500 2900
Text GLabel 7650 2850 0    39   Input ~ 0
IO32
Text GLabel 7650 2350 0    39   Input ~ 0
IO22
Text GLabel 7650 2250 0    39   Input ~ 0
IO21
Text GLabel 7650 2050 0    39   Input ~ 0
IO18
Text GLabel 7650 1850 0    39   Input ~ 0
IO16
Text GLabel 7650 1650 0    39   Input ~ 0
IO13
Text GLabel 7650 2650 0    39   Input ~ 0
IO26
Text GLabel 7650 2950 0    39   Input ~ 0
IO33
Text GLabel 7650 2150 0    39   Input ~ 0
IO19
Text GLabel 7650 1950 0    39   Input ~ 0
IO17
Text GLabel 7650 1550 0    39   Input ~ 0
IO4
Text GLabel 7650 1750 0    39   Input ~ 0
IO14
Text GLabel 7850 2050 2    39   Input ~ 0
BUTTON
Text GLabel 9750 2600 0    39   Input ~ 0
LED
Text GLabel 7850 1650 2    39   Input ~ 0
SDA_0
Text GLabel 7850 1750 2    39   Input ~ 0
SCL_0
Text GLabel 7850 2950 2    39   Input ~ 0
SDA_1
Text GLabel 7850 2850 2    39   Input ~ 0
SCL_1
Text GLabel 7850 2350 2    39   Input ~ 0
IR
Wire Wire Line
	7650 1950 7850 1950
Wire Wire Line
	7850 2050 7650 2050
Wire Wire Line
	7650 2150 7850 2150
Wire Wire Line
	7850 1650 7650 1650
Wire Wire Line
	7650 1750 7850 1750
Wire Wire Line
	7850 2850 7650 2850
NoConn ~ 7650 1550
$Comp
L GhostSensorboard-rescue:PWR_FLAG-RESCUE-GhostSensorboard #FLG042
U 1 1
P 9200 1900
F 0 "#FLG042" H 9200 1995 50  0001 C CNN
F 1 "PWR_FLAG" H 9200 2080 50  0000 C CNN
F 2 "" H 9200 1900 50  0000 C CNN
F 3 "" H 9200 1900 50  0000 C CNN
	1    9200 1900
	1    0    0    -1  
$EndComp
Wire Wire Line
	9200 1900 9200 2000
Connection ~ 9200 2000
Wire Wire Line
	10350 1600 10500 1600
Wire Wire Line
	10500 1700 10350 1700
Text GLabel 7850 2150 2    39   Input ~ 0
ENCODER
Text GLabel 8050 5700 2    39   Input ~ 0
ENCODER
Text GLabel 1250 6700 2    39   Input ~ 0
MOTOR_5V_PWM
Text GLabel 7850 2750 2    39   Input ~ 0
MOTOR__3V3_PWM
Text GLabel 7850 1950 2    39   Input ~ 0
STARTMODULE_POWER
Text GLabel 7850 2550 2    39   Input ~ 0
STARTMODULE_SIGNAL
Text GLabel 10550 6250 2    39   Input ~ 0
STEERING_5V_PWM
Text GLabel 7850 2650 2    39   Input ~ 0
STEERING_3V3_PWM
Text Notes 7300 1400 0    39   ~ 0
NB, IO23 is dedicated to LED\nNB, IO32 (SCL) and IO33 (SDA) is dedicated to I2C
Wire Wire Line
	7650 2650 7850 2650
Wire Wire Line
	7650 2950 7850 2950
NoConn ~ 7650 2250
Wire Wire Line
	7850 2350 7650 2350
NoConn ~ 7650 1850
$Comp
L GhostSensorboard-rescue:+3V3-RESCUE-GhostSensorboard #PWR043
U 1 1
P 4350 3350
F 0 "#PWR043" H 4350 3200 50  0001 C CNN
F 1 "+3V3" H 4350 3490 50  0000 C CNN
F 2 "" H 4350 3350 50  0000 C CNN
F 3 "" H 4350 3350 50  0000 C CNN
	1    4350 3350
	0    -1   -1   0   
$EndComp
Wire Notes Line
	8750 4250 8750 6500
Wire Notes Line
	600  1950 3400 1950
Wire Notes Line
	3400 1950 3400 550 
Wire Notes Line
	550  3600 3400 3600
Wire Notes Line
	3400 3600 3400 2000
Wire Notes Line
	3200 3700 3200 7700
Wire Notes Line
	3200 7700 3250 7700
Wire Notes Line
	7050 4200 3350 4200
Wire Notes Line
	6900 6500 6900 6200
Wire Notes Line
	6900 6200 3400 6200
Wire Notes Line
	3700 2700 6950 2700
Wire Notes Line
	6950 2700 6950 2750
Wire Wire Line
	9800 6250 9900 6250
Wire Wire Line
	10400 6250 10550 6250
Wire Wire Line
	9800 5800 9800 5850
Wire Wire Line
	9800 5350 9900 5350
Wire Wire Line
	10400 5350 10550 5350
Wire Wire Line
	9800 4900 9800 4950
Wire Wire Line
	4050 7000 4450 7000
Wire Wire Line
	4850 1950 4900 1950
Wire Wire Line
	4450 7300 4450 7400
Wire Wire Line
	1150 6900 1250 6900
Wire Wire Line
	1650 6800 1750 6800
Wire Wire Line
	7800 5500 7900 5500
Wire Wire Line
	9200 2000 9150 2000
$EndSCHEMATC
